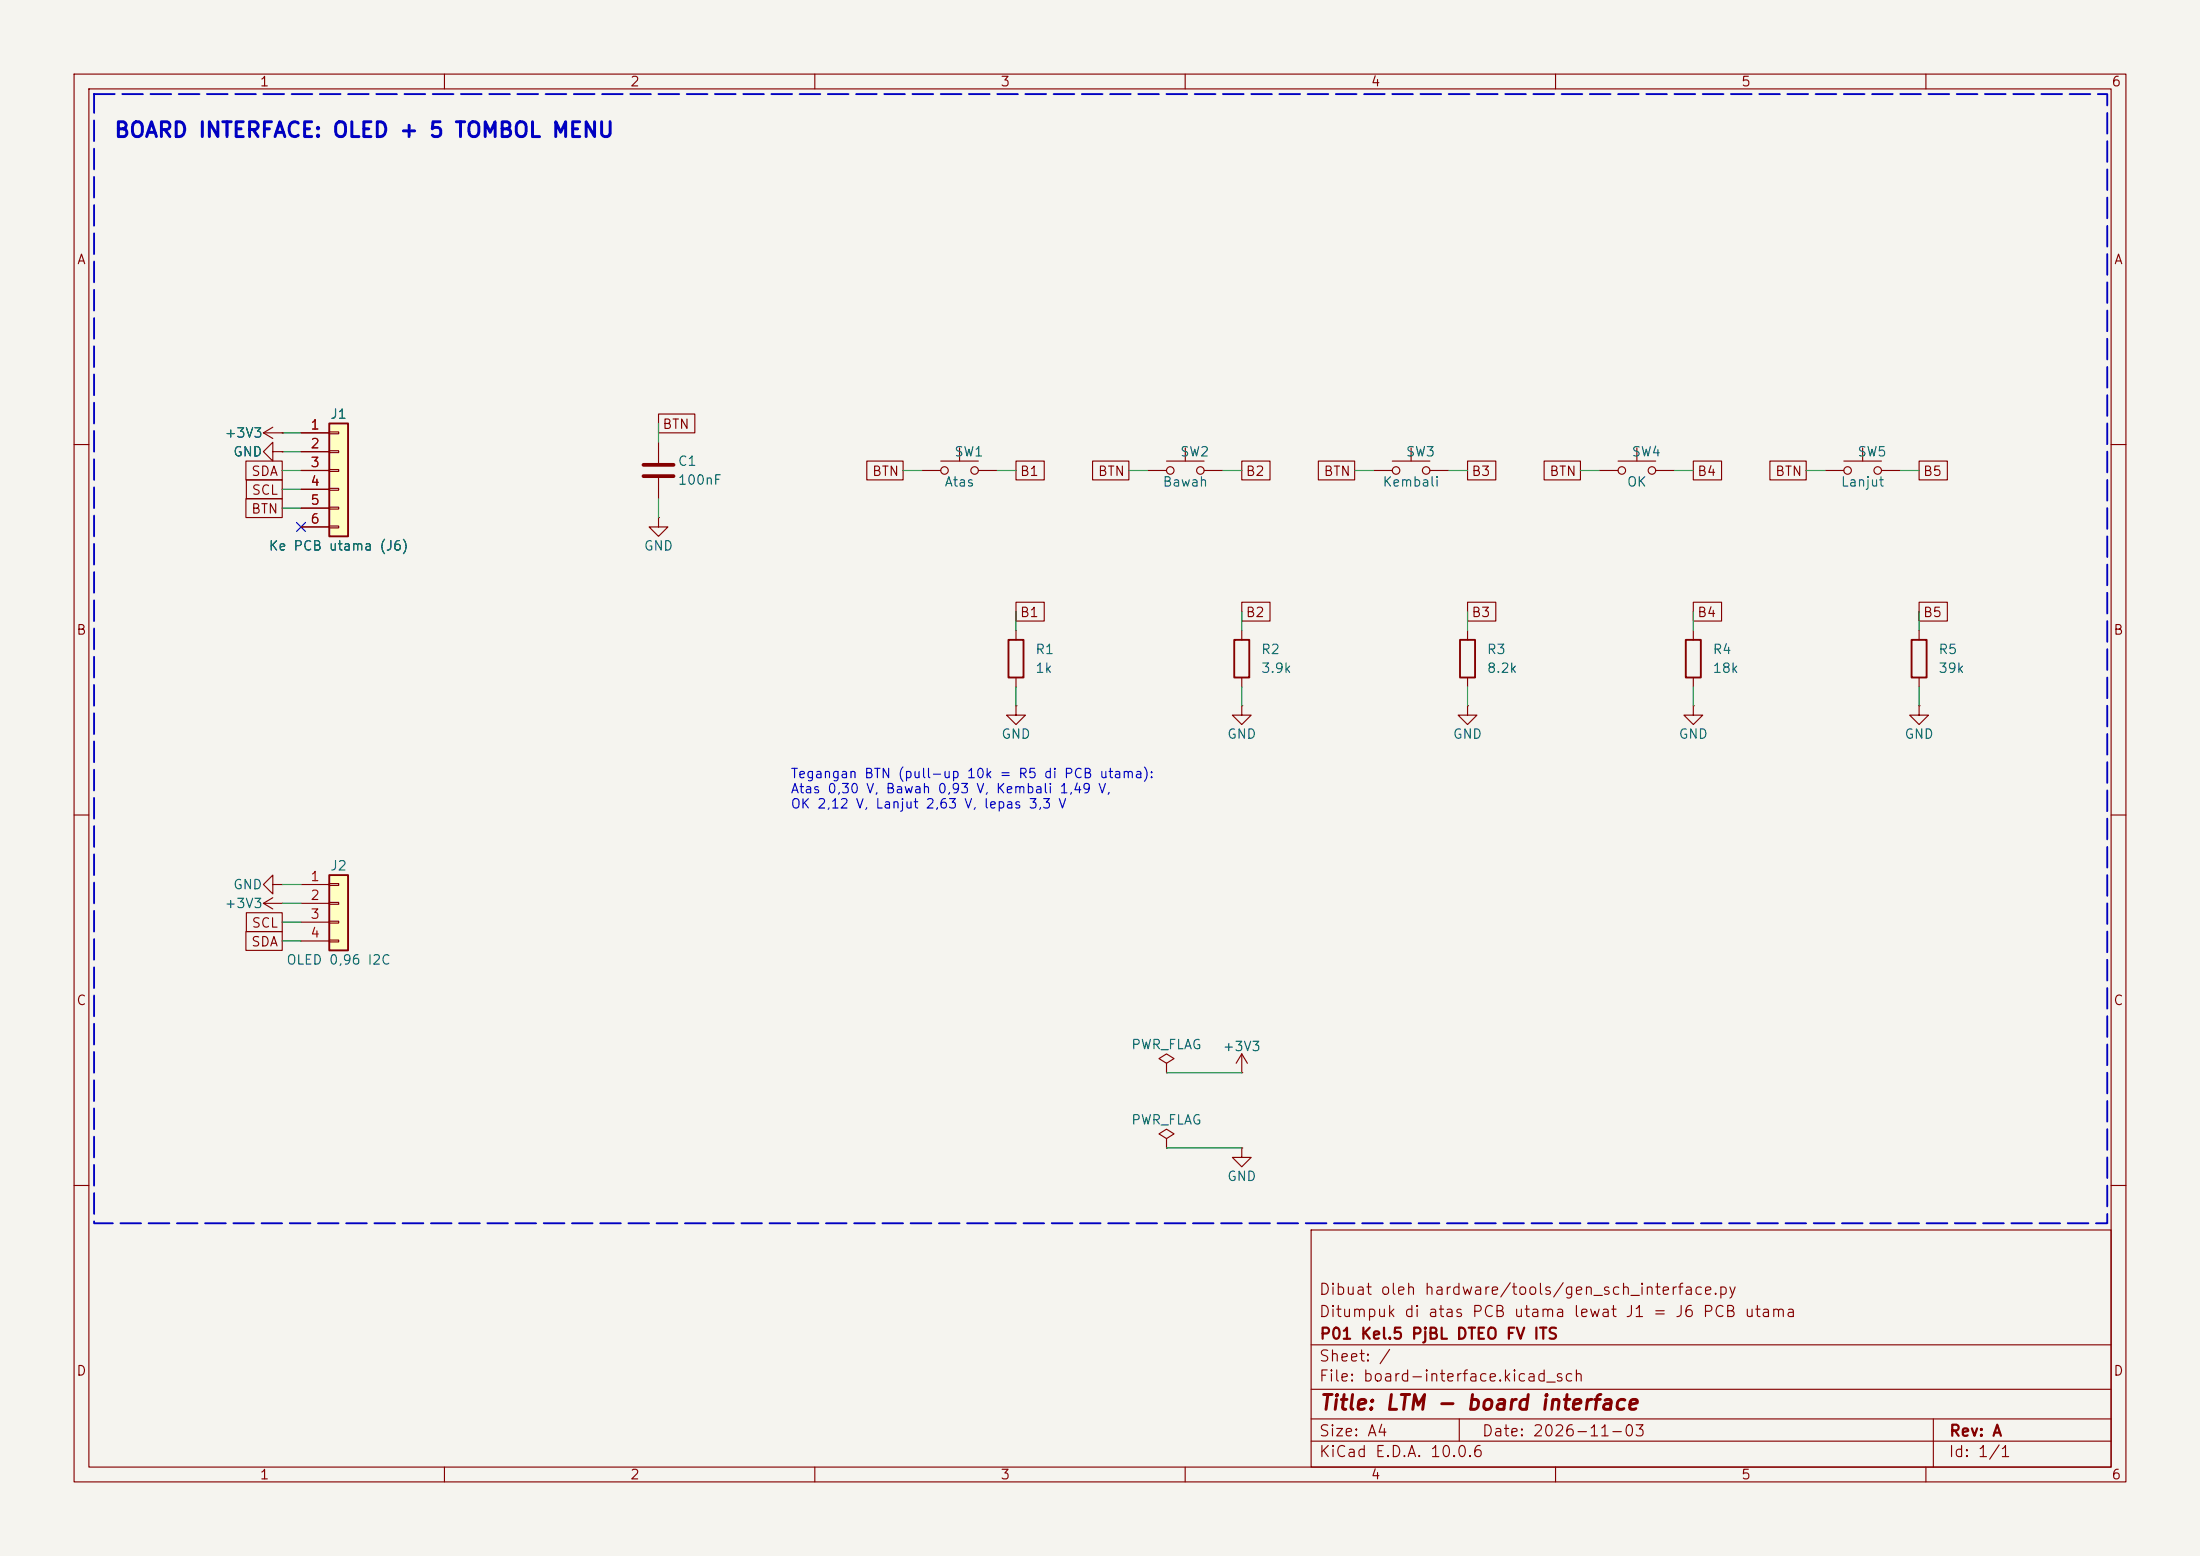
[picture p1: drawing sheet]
(kicad_sch
 (version 20260306)
 (generator "eeschema")
 (generator_version "10.0")
 (paper "A4")
 (title_block
  (title "LTM - board interface")
  (date "2026-11-03")
  (rev "A")
  (company "P01 Kel.5 PjBL DTEO FV ITS")
  (comment 1 "Ditumpuk di atas PCB utama lewat J1 = J6 PCB utama")
  (comment 2 "Dibuat oleh hardware/tools/gen_sch_interface.py"))
 (lib_symbols
(symbol "Connector_Generic:Conn_01x04"
  (pin_names
   (offset 1.016) (hide yes))
  (exclude_from_sim no)
  (in_bom yes)
  (on_board yes)
  (in_pos_files yes)
  (duplicate_pin_numbers_are_jumpers no)
  (property "Reference" "J" (at 0 5.08 0) (show_name no) (do_not_autoplace no) (effects (font (size 1.27 1.27))))
  (property "Value" "Conn_01x04" (at 0 -7.62 0) (show_name no) (do_not_autoplace no) (effects (font (size 1.27 1.27))))
  (property "Footprint" "" (at 0 0 0) (show_name no) (do_not_autoplace no) (hide yes) (effects (font (size 1.27 1.27))))
  (property "Datasheet" "" (at 0 0 0) (show_name no) (do_not_autoplace no) (hide yes) (effects (font (size 1.27 1.27))))
  (property "Description" "Generic connector, single row, 01x04, script generated (kicad-library-utils/schlib/autogen/connector/)" (at 0 0 0) (show_name no) (do_not_autoplace no) (hide yes) (effects (font (size 1.27 1.27))))
  (symbol "Conn_01x04_1_1"
   (rectangle (start -1.27 3.81) (end 1.27 -6.35) (stroke (width 0.254) (type default)) (fill (type background)))
   (rectangle (start -1.27 2.667) (end 0 2.413) (stroke (width 0.1524) (type default)) (fill (type none)))
   (rectangle (start -1.27 0.127) (end 0 -0.127) (stroke (width 0.1524) (type default)) (fill (type none)))
   (rectangle (start -1.27 -2.413) (end 0 -2.667) (stroke (width 0.1524) (type default)) (fill (type none)))
   (rectangle (start -1.27 -4.953) (end 0 -5.207) (stroke (width 0.1524) (type default)) (fill (type none)))
   (pin passive line (at -5.08 2.54 0) (length 3.81) (name "Pin_1" (effects (font (size 1.27 1.27)))) (number "1" (effects (font (size 1.27 1.27)))))
   (pin passive line (at -5.08 0 0) (length 3.81) (name "Pin_2" (effects (font (size 1.27 1.27)))) (number "2" (effects (font (size 1.27 1.27)))))
   (pin passive line (at -5.08 -2.54 0) (length 3.81) (name "Pin_3" (effects (font (size 1.27 1.27)))) (number "3" (effects (font (size 1.27 1.27)))))
   (pin passive line (at -5.08 -5.08 0) (length 3.81) (name "Pin_4" (effects (font (size 1.27 1.27)))) (number "4" (effects (font (size 1.27 1.27))))))
  (embedded_fonts no))
(symbol "Connector_Generic:Conn_01x06"
  (pin_names
   (offset 1.016) (hide yes))
  (exclude_from_sim no)
  (in_bom yes)
  (on_board yes)
  (in_pos_files yes)
  (duplicate_pin_numbers_are_jumpers no)
  (property "Reference" "J" (at 0 7.62 0) (show_name no) (do_not_autoplace no) (effects (font (size 1.27 1.27))))
  (property "Value" "Conn_01x06" (at 0 -10.16 0) (show_name no) (do_not_autoplace no) (effects (font (size 1.27 1.27))))
  (property "Footprint" "" (at 0 0 0) (show_name no) (do_not_autoplace no) (hide yes) (effects (font (size 1.27 1.27))))
  (property "Datasheet" "" (at 0 0 0) (show_name no) (do_not_autoplace no) (hide yes) (effects (font (size 1.27 1.27))))
  (property "Description" "Generic connector, single row, 01x06, script generated (kicad-library-utils/schlib/autogen/connector/)" (at 0 0 0) (show_name no) (do_not_autoplace no) (hide yes) (effects (font (size 1.27 1.27))))
  (symbol "Conn_01x06_1_1"
   (rectangle (start -1.27 6.35) (end 1.27 -8.89) (stroke (width 0.254) (type default)) (fill (type background)))
   (rectangle (start -1.27 5.207) (end 0 4.953) (stroke (width 0.1524) (type default)) (fill (type none)))
   (rectangle (start -1.27 2.667) (end 0 2.413) (stroke (width 0.1524) (type default)) (fill (type none)))
   (rectangle (start -1.27 0.127) (end 0 -0.127) (stroke (width 0.1524) (type default)) (fill (type none)))
   (rectangle (start -1.27 -2.413) (end 0 -2.667) (stroke (width 0.1524) (type default)) (fill (type none)))
   (rectangle (start -1.27 -4.953) (end 0 -5.207) (stroke (width 0.1524) (type default)) (fill (type none)))
   (rectangle (start -1.27 -7.493) (end 0 -7.747) (stroke (width 0.1524) (type default)) (fill (type none)))
   (pin passive line (at -5.08 5.08 0) (length 3.81) (name "Pin_1" (effects (font (size 1.27 1.27)))) (number "1" (effects (font (size 1.27 1.27)))))
   (pin passive line (at -5.08 2.54 0) (length 3.81) (name "Pin_2" (effects (font (size 1.27 1.27)))) (number "2" (effects (font (size 1.27 1.27)))))
   (pin passive line (at -5.08 0 0) (length 3.81) (name "Pin_3" (effects (font (size 1.27 1.27)))) (number "3" (effects (font (size 1.27 1.27)))))
   (pin passive line (at -5.08 -2.54 0) (length 3.81) (name "Pin_4" (effects (font (size 1.27 1.27)))) (number "4" (effects (font (size 1.27 1.27)))))
   (pin passive line (at -5.08 -5.08 0) (length 3.81) (name "Pin_5" (effects (font (size 1.27 1.27)))) (number "5" (effects (font (size 1.27 1.27)))))
   (pin passive line (at -5.08 -7.62 0) (length 3.81) (name "Pin_6" (effects (font (size 1.27 1.27)))) (number "6" (effects (font (size 1.27 1.27))))))
  (embedded_fonts no))
(symbol "Device:C"
  (pin_numbers (hide yes))
  (pin_names
   (offset 0.254))
  (exclude_from_sim no)
  (in_bom yes)
  (on_board yes)
  (in_pos_files yes)
  (duplicate_pin_numbers_are_jumpers no)
  (property "Reference" "C" (at 0.635 2.54 0) (show_name no) (do_not_autoplace no) (effects (font (size 1.27 1.27)) (justify left)))
  (property "Value" "C" (at 0.635 -2.54 0) (show_name no) (do_not_autoplace no) (effects (font (size 1.27 1.27)) (justify left)))
  (property "Footprint" "" (at 0.9652 -3.81 0) (show_name no) (do_not_autoplace no) (hide yes) (effects (font (size 1.27 1.27))))
  (property "Datasheet" "" (at 0 0 0) (show_name no) (do_not_autoplace no) (hide yes) (effects (font (size 1.27 1.27))))
  (property "Description" "Unpolarized capacitor" (at 0 0 0) (show_name no) (do_not_autoplace no) (hide yes) (effects (font (size 1.27 1.27))))
  (symbol "C_0_1"
   (polyline (pts (xy -2.032 0.762) (xy 2.032 0.762)) (stroke (width 0.508) (type default)) (fill (type none)))
   (polyline (pts (xy -2.032 -0.762) (xy 2.032 -0.762)) (stroke (width 0.508) (type default)) (fill (type none))))
  (symbol "C_1_1"
   (pin passive line (at 0 3.81 270) (length 2.794) (name "" (effects (font (size 1.27 1.27)))) (number "1" (effects (font (size 1.27 1.27)))))
   (pin passive line (at 0 -3.81 90) (length 2.794) (name "" (effects (font (size 1.27 1.27)))) (number "2" (effects (font (size 1.27 1.27))))))
  (embedded_fonts no))
(symbol "Device:R"
  (pin_numbers (hide yes))
  (pin_names
   (offset 0))
  (exclude_from_sim no)
  (in_bom yes)
  (on_board yes)
  (in_pos_files yes)
  (duplicate_pin_numbers_are_jumpers no)
  (property "Reference" "R" (at 2.032 0 90) (show_name no) (do_not_autoplace no) (effects (font (size 1.27 1.27))))
  (property "Value" "R" (at 0 0 90) (show_name no) (do_not_autoplace no) (effects (font (size 1.27 1.27))))
  (property "Footprint" "" (at -1.778 0 90) (show_name no) (do_not_autoplace no) (hide yes) (effects (font (size 1.27 1.27))))
  (property "Datasheet" "" (at 0 0 0) (show_name no) (do_not_autoplace no) (hide yes) (effects (font (size 1.27 1.27))))
  (property "Description" "Resistor" (at 0 0 0) (show_name no) (do_not_autoplace no) (hide yes) (effects (font (size 1.27 1.27))))
  (symbol "R_0_1"
   (rectangle (start -1.016 -2.54) (end 1.016 2.54) (stroke (width 0.254) (type default)) (fill (type none))))
  (symbol "R_1_1"
   (pin passive line (at 0 3.81 270) (length 1.27) (name "" (effects (font (size 1.27 1.27)))) (number "1" (effects (font (size 1.27 1.27)))))
   (pin passive line (at 0 -3.81 90) (length 1.27) (name "" (effects (font (size 1.27 1.27)))) (number "2" (effects (font (size 1.27 1.27))))))
  (embedded_fonts no))
(symbol "Switch:SW_Push"
  (pin_numbers (hide yes))
  (pin_names
   (offset 1.016) (hide yes))
  (exclude_from_sim no)
  (in_bom yes)
  (on_board yes)
  (in_pos_files yes)
  (duplicate_pin_numbers_are_jumpers no)
  (property "Reference" "SW" (at 1.27 2.54 0) (show_name no) (do_not_autoplace no) (effects (font (size 1.27 1.27)) (justify left)))
  (property "Value" "SW_Push" (at 0 -1.524 0) (show_name no) (do_not_autoplace no) (effects (font (size 1.27 1.27))))
  (property "Footprint" "" (at 0 5.08 0) (show_name no) (do_not_autoplace no) (hide yes) (effects (font (size 1.27 1.27))))
  (property "Datasheet" "" (at 0 5.08 0) (show_name no) (do_not_autoplace no) (hide yes) (effects (font (size 1.27 1.27))))
  (property "Description" "Push button switch, generic, two pins" (at 0 0 0) (show_name no) (do_not_autoplace no) (hide yes) (effects (font (size 1.27 1.27))))
  (symbol "SW_Push_0_1"
   (circle (center -2.032 0) (radius 0.508) (stroke (width 0) (type default)) (fill (type none)))
   (polyline (pts (xy 0 1.27) (xy 0 3.048)) (stroke (width 0) (type default)) (fill (type none)))
   (circle (center 2.032 0) (radius 0.508) (stroke (width 0) (type default)) (fill (type none)))
   (polyline (pts (xy 2.54 1.27) (xy -2.54 1.27)) (stroke (width 0) (type default)) (fill (type none)))
   (pin passive line (at -5.08 0 0) (length 2.54) (name "1" (effects (font (size 1.27 1.27)))) (number "1" (effects (font (size 1.27 1.27)))))
   (pin passive line (at 5.08 0 180) (length 2.54) (name "2" (effects (font (size 1.27 1.27)))) (number "2" (effects (font (size 1.27 1.27))))))
  (embedded_fonts no))
(symbol "power:+3V3"
  (power global)
  (pin_numbers (hide yes))
  (pin_names
   (offset 0) (hide yes))
  (exclude_from_sim no)
  (in_bom yes)
  (on_board yes)
  (in_pos_files yes)
  (duplicate_pin_numbers_are_jumpers no)
  (property "Reference" "#PWR" (at 0 -3.81 0) (show_name no) (do_not_autoplace no) (hide yes) (effects (font (size 1.27 1.27))))
  (property "Value" "+3V3" (at 0 3.556 0) (show_name no) (do_not_autoplace no) (effects (font (size 1.27 1.27))))
  (property "Footprint" "" (at 0 0 0) (show_name no) (do_not_autoplace no) (hide yes) (effects (font (size 1.27 1.27))))
  (property "Datasheet" "" (at 0 0 0) (show_name no) (do_not_autoplace no) (hide yes) (effects (font (size 1.27 1.27))))
  (property "Description" "Power symbol creates a global label with name \"+3V3\"" (at 0 0 0) (show_name no) (do_not_autoplace no) (hide yes) (effects (font (size 1.27 1.27))))
  (symbol "+3V3_0_1"
   (polyline (pts (xy -0.762 1.27) (xy 0 2.54)) (stroke (width 0) (type default)) (fill (type none)))
   (polyline (pts (xy 0 2.54) (xy 0.762 1.27)) (stroke (width 0) (type default)) (fill (type none)))
   (polyline (pts (xy 0 0) (xy 0 2.54)) (stroke (width 0) (type default)) (fill (type none))))
  (symbol "+3V3_1_1"
   (pin power_in line (at 0 0 90) (length 0) (name "" (effects (font (size 1.27 1.27)))) (number "1" (effects (font (size 1.27 1.27))))))
  (embedded_fonts no))
(symbol "power:GND"
  (power global)
  (pin_numbers (hide yes))
  (pin_names
   (offset 0) (hide yes))
  (exclude_from_sim no)
  (in_bom yes)
  (on_board yes)
  (in_pos_files yes)
  (duplicate_pin_numbers_are_jumpers no)
  (property "Reference" "#PWR" (at 0 -6.35 0) (show_name no) (do_not_autoplace no) (hide yes) (effects (font (size 1.27 1.27))))
  (property "Value" "GND" (at 0 -3.81 0) (show_name no) (do_not_autoplace no) (effects (font (size 1.27 1.27))))
  (property "Footprint" "" (at 0 0 0) (show_name no) (do_not_autoplace no) (hide yes) (effects (font (size 1.27 1.27))))
  (property "Datasheet" "" (at 0 0 0) (show_name no) (do_not_autoplace no) (hide yes) (effects (font (size 1.27 1.27))))
  (property "Description" "Power symbol creates a global label with name \"GND\" , ground" (at 0 0 0) (show_name no) (do_not_autoplace no) (hide yes) (effects (font (size 1.27 1.27))))
  (symbol "GND_0_1"
   (polyline (pts (xy 0 0) (xy 0 -1.27) (xy 1.27 -1.27) (xy 0 -2.54) (xy -1.27 -1.27) (xy 0 -1.27)) (stroke (width 0) (type default)) (fill (type none))))
  (symbol "GND_1_1"
   (pin power_in line (at 0 0 270) (length 0) (name "" (effects (font (size 1.27 1.27)))) (number "1" (effects (font (size 1.27 1.27))))))
  (embedded_fonts no))
(symbol "power:PWR_FLAG"
  (power global)
  (pin_numbers (hide yes))
  (pin_names
   (offset 0) (hide yes))
  (exclude_from_sim no)
  (in_bom yes)
  (on_board yes)
  (in_pos_files yes)
  (duplicate_pin_numbers_are_jumpers no)
  (property "Reference" "#FLG" (at 0 1.905 0) (show_name no) (do_not_autoplace no) (hide yes) (effects (font (size 1.27 1.27))))
  (property "Value" "PWR_FLAG" (at 0 3.81 0) (show_name no) (do_not_autoplace no) (effects (font (size 1.27 1.27))))
  (property "Footprint" "" (at 0 0 0) (show_name no) (do_not_autoplace no) (hide yes) (effects (font (size 1.27 1.27))))
  (property "Datasheet" "" (at 0 0 0) (show_name no) (do_not_autoplace no) (hide yes) (effects (font (size 1.27 1.27))))
  (property "Description" "Special symbol for telling ERC where power comes from" (at 0 0 0) (show_name no) (do_not_autoplace no) (hide yes) (effects (font (size 1.27 1.27))))
  (symbol "PWR_FLAG_0_0"
   (pin power_out line (at 0 0 90) (length 0) (name "" (effects (font (size 1.27 1.27)))) (number "1" (effects (font (size 1.27 1.27))))))
  (symbol "PWR_FLAG_0_1"
   (polyline (pts (xy 0 0) (xy 0 1.27) (xy -1.016 1.905) (xy 0 2.54) (xy 1.016 1.905) (xy 0 1.27)) (stroke (width 0) (type default)) (fill (type none))))
  (embedded_fonts no)))
 (rectangle (start 12.7 12.7) (end 284.48 165.1) (stroke (width 0.254) (type dash)) (fill (type none)))
 (text "BOARD INTERFACE: OLED + 5 TOMBOL MENU" (exclude_from_sim no) (at 15.24 17.78 0) (effects (font (size 2.0 2.0) (bold yes)) (justify left)))
 (text "Tegangan BTN (pull-up 10k = R5 di PCB utama):\nAtas 0,30 V, Bawah 0,93 V, Kembali 1,49 V,\nOK 2,12 V, Lanjut 2,63 V, lepas 3,3 V" (exclude_from_sim no) (at 106.68 106.68 0) (effects (font (size 1.27 1.27)) (justify left)))
 (symbol (lib_id "Connector_Generic:Conn_01x06") (at 45.72 63.5 0) (unit 1)
  (exclude_from_sim no) (in_bom yes) (on_board yes) (dnp no)
  (property "Reference" "J1" (at 45.72 55.88 0) (effects (font (size 1.27 1.27))))
  (property "Value" "Ke PCB utama (J6)" (at 45.72 73.66 0) (effects (font (size 1.27 1.27))))
  (property "Footprint" "Connector_PinHeader_2.54mm:PinHeader_1x06_P2.54mm_Vertical" (at 45.72 63.5 0) (effects (font (size 1.27 1.27)) (hide yes)))
  (property "Datasheet" "" (at 45.72 63.5 0) (effects (font (size 1.27 1.27)) (hide yes)))
  (pin "1")
  (pin "2")
  (pin "3")
  (pin "4")
  (pin "5")
  (pin "6"))
 (symbol (lib_id "Connector_Generic:Conn_01x04") (at 45.72 121.92 0) (unit 1)
  (exclude_from_sim no) (in_bom yes) (on_board yes) (dnp no)
  (property "Reference" "J2" (at 45.72 116.84 0) (effects (font (size 1.27 1.27))))
  (property "Value" "OLED 0,96 I2C" (at 45.72 129.54 0) (effects (font (size 1.27 1.27))))
  (property "Footprint" "Connector_PinSocket_2.54mm:PinSocket_1x04_P2.54mm_Vertical" (at 45.72 121.92 0) (effects (font (size 1.27 1.27)) (hide yes)))
  (property "Datasheet" "" (at 45.72 121.92 0) (effects (font (size 1.27 1.27)) (hide yes)))
  (pin "1")
  (pin "2")
  (pin "3")
  (pin "4"))
 (symbol (lib_id "Device:C") (at 88.9 63.5 0) (unit 1)
  (exclude_from_sim no) (in_bom yes) (on_board yes) (dnp no)
  (property "Reference" "C1" (at 91.44 62.23 0) (effects (font (size 1.27 1.27)) (justify left)))
  (property "Value" "100nF" (at 91.44 64.77 0) (effects (font (size 1.27 1.27)) (justify left)))
  (property "Footprint" "Capacitor_THT:C_Disc_D5.0mm_W2.5mm_P5.00mm" (at 88.9 63.5 0) (effects (font (size 1.27 1.27)) (hide yes)))
  (property "Datasheet" "" (at 88.9 63.5 0) (effects (font (size 1.27 1.27)) (hide yes)))
  (pin "1")
  (pin "2"))
 (symbol (lib_id "Switch:SW_Push") (at 129.54 63.5 0) (unit 1)
  (exclude_from_sim no) (in_bom yes) (on_board yes) (dnp no)
  (property "Reference" "SW1" (at 130.81 60.96 0) (effects (font (size 1.27 1.27))))
  (property "Value" "Atas" (at 129.54 65.024 0) (effects (font (size 1.27 1.27))))
  (property "Footprint" "Button_Switch_THT:SW_PUSH_6mm" (at 129.54 63.5 0) (effects (font (size 1.27 1.27)) (hide yes)))
  (property "Datasheet" "" (at 129.54 63.5 0) (effects (font (size 1.27 1.27)) (hide yes)))
  (pin "1")
  (pin "2"))
 (symbol (lib_id "Device:R") (at 137.16 88.9 0) (unit 1)
  (exclude_from_sim no) (in_bom yes) (on_board yes) (dnp no)
  (property "Reference" "R1" (at 139.7 87.63 0) (effects (font (size 1.27 1.27)) (justify left)))
  (property "Value" "1k" (at 139.7 90.17 0) (effects (font (size 1.27 1.27)) (justify left)))
  (property "Footprint" "Resistor_THT:R_Axial_DIN0207_L6.3mm_D2.5mm_P7.62mm_Horizontal" (at 137.16 88.9 0) (effects (font (size 1.27 1.27)) (hide yes)))
  (property "Datasheet" "" (at 137.16 88.9 0) (effects (font (size 1.27 1.27)) (hide yes)))
  (pin "1")
  (pin "2"))
 (symbol (lib_id "Switch:SW_Push") (at 160.02 63.5 0) (unit 1)
  (exclude_from_sim no) (in_bom yes) (on_board yes) (dnp no)
  (property "Reference" "SW2" (at 161.29 60.96 0) (effects (font (size 1.27 1.27))))
  (property "Value" "Bawah" (at 160.02 65.024 0) (effects (font (size 1.27 1.27))))
  (property "Footprint" "Button_Switch_THT:SW_PUSH_6mm" (at 160.02 63.5 0) (effects (font (size 1.27 1.27)) (hide yes)))
  (property "Datasheet" "" (at 160.02 63.5 0) (effects (font (size 1.27 1.27)) (hide yes)))
  (pin "1")
  (pin "2"))
 (symbol (lib_id "Device:R") (at 167.64 88.9 0) (unit 1)
  (exclude_from_sim no) (in_bom yes) (on_board yes) (dnp no)
  (property "Reference" "R2" (at 170.18 87.63 0) (effects (font (size 1.27 1.27)) (justify left)))
  (property "Value" "3.9k" (at 170.18 90.17 0) (effects (font (size 1.27 1.27)) (justify left)))
  (property "Footprint" "Resistor_THT:R_Axial_DIN0207_L6.3mm_D2.5mm_P7.62mm_Horizontal" (at 167.64 88.9 0) (effects (font (size 1.27 1.27)) (hide yes)))
  (property "Datasheet" "" (at 167.64 88.9 0) (effects (font (size 1.27 1.27)) (hide yes)))
  (pin "1")
  (pin "2"))
 (symbol (lib_id "Switch:SW_Push") (at 190.5 63.5 0) (unit 1)
  (exclude_from_sim no) (in_bom yes) (on_board yes) (dnp no)
  (property "Reference" "SW3" (at 191.77 60.96 0) (effects (font (size 1.27 1.27))))
  (property "Value" "Kembali" (at 190.5 65.024 0) (effects (font (size 1.27 1.27))))
  (property "Footprint" "Button_Switch_THT:SW_PUSH_6mm" (at 190.5 63.5 0) (effects (font (size 1.27 1.27)) (hide yes)))
  (property "Datasheet" "" (at 190.5 63.5 0) (effects (font (size 1.27 1.27)) (hide yes)))
  (pin "1")
  (pin "2"))
 (symbol (lib_id "Device:R") (at 198.12 88.9 0) (unit 1)
  (exclude_from_sim no) (in_bom yes) (on_board yes) (dnp no)
  (property "Reference" "R3" (at 200.66 87.63 0) (effects (font (size 1.27 1.27)) (justify left)))
  (property "Value" "8.2k" (at 200.66 90.17 0) (effects (font (size 1.27 1.27)) (justify left)))
  (property "Footprint" "Resistor_THT:R_Axial_DIN0207_L6.3mm_D2.5mm_P7.62mm_Horizontal" (at 198.12 88.9 0) (effects (font (size 1.27 1.27)) (hide yes)))
  (property "Datasheet" "" (at 198.12 88.9 0) (effects (font (size 1.27 1.27)) (hide yes)))
  (pin "1")
  (pin "2"))
 (symbol (lib_id "Switch:SW_Push") (at 220.98 63.5 0) (unit 1)
  (exclude_from_sim no) (in_bom yes) (on_board yes) (dnp no)
  (property "Reference" "SW4" (at 222.25 60.96 0) (effects (font (size 1.27 1.27))))
  (property "Value" "OK" (at 220.98 65.024 0) (effects (font (size 1.27 1.27))))
  (property "Footprint" "Button_Switch_THT:SW_PUSH_6mm" (at 220.98 63.5 0) (effects (font (size 1.27 1.27)) (hide yes)))
  (property "Datasheet" "" (at 220.98 63.5 0) (effects (font (size 1.27 1.27)) (hide yes)))
  (pin "1")
  (pin "2"))
 (symbol (lib_id "Device:R") (at 228.6 88.9 0) (unit 1)
  (exclude_from_sim no) (in_bom yes) (on_board yes) (dnp no)
  (property "Reference" "R4" (at 231.14 87.63 0) (effects (font (size 1.27 1.27)) (justify left)))
  (property "Value" "18k" (at 231.14 90.17 0) (effects (font (size 1.27 1.27)) (justify left)))
  (property "Footprint" "Resistor_THT:R_Axial_DIN0207_L6.3mm_D2.5mm_P7.62mm_Horizontal" (at 228.6 88.9 0) (effects (font (size 1.27 1.27)) (hide yes)))
  (property "Datasheet" "" (at 228.6 88.9 0) (effects (font (size 1.27 1.27)) (hide yes)))
  (pin "1")
  (pin "2"))
 (symbol (lib_id "Switch:SW_Push") (at 251.46 63.5 0) (unit 1)
  (exclude_from_sim no) (in_bom yes) (on_board yes) (dnp no)
  (property "Reference" "SW5" (at 252.73 60.96 0) (effects (font (size 1.27 1.27))))
  (property "Value" "Lanjut" (at 251.46 65.024 0) (effects (font (size 1.27 1.27))))
  (property "Footprint" "Button_Switch_THT:SW_PUSH_6mm" (at 251.46 63.5 0) (effects (font (size 1.27 1.27)) (hide yes)))
  (property "Datasheet" "" (at 251.46 63.5 0) (effects (font (size 1.27 1.27)) (hide yes)))
  (pin "1")
  (pin "2"))
 (symbol (lib_id "Device:R") (at 259.08 88.9 0) (unit 1)
  (exclude_from_sim no) (in_bom yes) (on_board yes) (dnp no)
  (property "Reference" "R5" (at 261.62 87.63 0) (effects (font (size 1.27 1.27)) (justify left)))
  (property "Value" "39k" (at 261.62 90.17 0) (effects (font (size 1.27 1.27)) (justify left)))
  (property "Footprint" "Resistor_THT:R_Axial_DIN0207_L6.3mm_D2.5mm_P7.62mm_Horizontal" (at 259.08 88.9 0) (effects (font (size 1.27 1.27)) (hide yes)))
  (property "Datasheet" "" (at 259.08 88.9 0) (effects (font (size 1.27 1.27)) (hide yes)))
  (pin "1")
  (pin "2"))
 (symbol (lib_id "power:+3V3") (at 38.1 58.42 90) (unit 1)
  (exclude_from_sim no) (in_bom yes) (on_board yes) (dnp no)
  (property "Reference" "#PWR001" (at 32.9 58.42 90.0) (effects (font (size 1.27 1.27)) (hide yes)))
  (property "Value" "+3V3" (at 32.9 58.42 90.0) (effects (font (size 1.27 1.27))))
  (property "Footprint" "" (at 38.1 58.42 0) (effects (font (size 1.27 1.27)) (hide yes)))
  (property "Datasheet" "" (at 38.1 58.42 0) (effects (font (size 1.27 1.27)) (hide yes)))
  (pin "1"))
 (symbol (lib_id "power:GND") (at 38.1 60.96 270) (unit 1)
  (exclude_from_sim no) (in_bom yes) (on_board yes) (dnp no)
  (property "Reference" "#PWR002" (at 33.45 60.96 270.0) (effects (font (size 1.27 1.27)) (hide yes)))
  (property "Value" "GND" (at 33.45 60.96 270.0) (effects (font (size 1.27 1.27))))
  (property "Footprint" "" (at 38.1 60.96 0) (effects (font (size 1.27 1.27)) (hide yes)))
  (property "Datasheet" "" (at 38.1 60.96 0) (effects (font (size 1.27 1.27)) (hide yes)))
  (pin "1"))
 (symbol (lib_id "power:GND") (at 38.1 119.38 270) (unit 1)
  (exclude_from_sim no) (in_bom yes) (on_board yes) (dnp no)
  (property "Reference" "#PWR003" (at 33.45 119.38 270.0) (effects (font (size 1.27 1.27)) (hide yes)))
  (property "Value" "GND" (at 33.45 119.38 270.0) (effects (font (size 1.27 1.27))))
  (property "Footprint" "" (at 38.1 119.38 0) (effects (font (size 1.27 1.27)) (hide yes)))
  (property "Datasheet" "" (at 38.1 119.38 0) (effects (font (size 1.27 1.27)) (hide yes)))
  (pin "1"))
 (symbol (lib_id "power:+3V3") (at 38.1 121.92 90) (unit 1)
  (exclude_from_sim no) (in_bom yes) (on_board yes) (dnp no)
  (property "Reference" "#PWR004" (at 32.9 121.92 90.0) (effects (font (size 1.27 1.27)) (hide yes)))
  (property "Value" "+3V3" (at 32.9 121.92 90.0) (effects (font (size 1.27 1.27))))
  (property "Footprint" "" (at 38.1 121.92 0) (effects (font (size 1.27 1.27)) (hide yes)))
  (property "Datasheet" "" (at 38.1 121.92 0) (effects (font (size 1.27 1.27)) (hide yes)))
  (pin "1"))
 (symbol (lib_id "power:GND") (at 88.9 69.85 0) (unit 1)
  (exclude_from_sim no) (in_bom yes) (on_board yes) (dnp no)
  (property "Reference" "#PWR005" (at 88.9 76.2 0) (effects (font (size 1.27 1.27)) (hide yes)))
  (property "Value" "GND" (at 88.9 73.66 0) (effects (font (size 1.27 1.27))))
  (property "Footprint" "" (at 88.9 69.85 0) (effects (font (size 1.27 1.27)) (hide yes)))
  (property "Datasheet" "" (at 88.9 69.85 0) (effects (font (size 1.27 1.27)) (hide yes)))
  (pin "1"))
 (symbol (lib_id "power:GND") (at 137.16 95.25 0) (unit 1)
  (exclude_from_sim no) (in_bom yes) (on_board yes) (dnp no)
  (property "Reference" "#PWR006" (at 137.16 101.6 0) (effects (font (size 1.27 1.27)) (hide yes)))
  (property "Value" "GND" (at 137.16 99.06 0) (effects (font (size 1.27 1.27))))
  (property "Footprint" "" (at 137.16 95.25 0) (effects (font (size 1.27 1.27)) (hide yes)))
  (property "Datasheet" "" (at 137.16 95.25 0) (effects (font (size 1.27 1.27)) (hide yes)))
  (pin "1"))
 (symbol (lib_id "power:GND") (at 167.64 95.25 0) (unit 1)
  (exclude_from_sim no) (in_bom yes) (on_board yes) (dnp no)
  (property "Reference" "#PWR007" (at 167.64 101.6 0) (effects (font (size 1.27 1.27)) (hide yes)))
  (property "Value" "GND" (at 167.64 99.06 0) (effects (font (size 1.27 1.27))))
  (property "Footprint" "" (at 167.64 95.25 0) (effects (font (size 1.27 1.27)) (hide yes)))
  (property "Datasheet" "" (at 167.64 95.25 0) (effects (font (size 1.27 1.27)) (hide yes)))
  (pin "1"))
 (symbol (lib_id "power:GND") (at 198.12 95.25 0) (unit 1)
  (exclude_from_sim no) (in_bom yes) (on_board yes) (dnp no)
  (property "Reference" "#PWR008" (at 198.12 101.6 0) (effects (font (size 1.27 1.27)) (hide yes)))
  (property "Value" "GND" (at 198.12 99.06 0) (effects (font (size 1.27 1.27))))
  (property "Footprint" "" (at 198.12 95.25 0) (effects (font (size 1.27 1.27)) (hide yes)))
  (property "Datasheet" "" (at 198.12 95.25 0) (effects (font (size 1.27 1.27)) (hide yes)))
  (pin "1"))
 (symbol (lib_id "power:GND") (at 228.6 95.25 0) (unit 1)
  (exclude_from_sim no) (in_bom yes) (on_board yes) (dnp no)
  (property "Reference" "#PWR009" (at 228.6 101.6 0) (effects (font (size 1.27 1.27)) (hide yes)))
  (property "Value" "GND" (at 228.6 99.06 0) (effects (font (size 1.27 1.27))))
  (property "Footprint" "" (at 228.6 95.25 0) (effects (font (size 1.27 1.27)) (hide yes)))
  (property "Datasheet" "" (at 228.6 95.25 0) (effects (font (size 1.27 1.27)) (hide yes)))
  (pin "1"))
 (symbol (lib_id "power:GND") (at 259.08 95.25 0) (unit 1)
  (exclude_from_sim no) (in_bom yes) (on_board yes) (dnp no)
  (property "Reference" "#PWR010" (at 259.08 101.6 0) (effects (font (size 1.27 1.27)) (hide yes)))
  (property "Value" "GND" (at 259.08 99.06 0) (effects (font (size 1.27 1.27))))
  (property "Footprint" "" (at 259.08 95.25 0) (effects (font (size 1.27 1.27)) (hide yes)))
  (property "Datasheet" "" (at 259.08 95.25 0) (effects (font (size 1.27 1.27)) (hide yes)))
  (pin "1"))
 (symbol (lib_id "power:PWR_FLAG") (at 157.48 144.78 0) (unit 1)
  (exclude_from_sim no) (in_bom yes) (on_board yes) (dnp no)
  (property "Reference" "#FLG01" (at 157.48 142.875 0) (effects (font (size 1.27 1.27)) (hide yes)))
  (property "Value" "PWR_FLAG" (at 157.48 140.97 0) (effects (font (size 1.27 1.27))))
  (property "Footprint" "" (at 157.48 144.78 0) (effects (font (size 1.27 1.27)) (hide yes)))
  (property "Datasheet" "" (at 157.48 144.78 0) (effects (font (size 1.27 1.27)) (hide yes)))
  (pin "1"))
 (symbol (lib_id "power:+3V3") (at 167.64 144.78 0) (unit 1)
  (exclude_from_sim no) (in_bom yes) (on_board yes) (dnp no)
  (property "Reference" "#PWR011" (at 167.64 148.59 0) (effects (font (size 1.27 1.27)) (hide yes)))
  (property "Value" "+3V3" (at 167.64 141.224 0) (effects (font (size 1.27 1.27))))
  (property "Footprint" "" (at 167.64 144.78 0) (effects (font (size 1.27 1.27)) (hide yes)))
  (property "Datasheet" "" (at 167.64 144.78 0) (effects (font (size 1.27 1.27)) (hide yes)))
  (pin "1"))
 (symbol (lib_id "power:PWR_FLAG") (at 157.48 154.94 0) (unit 1)
  (exclude_from_sim no) (in_bom yes) (on_board yes) (dnp no)
  (property "Reference" "#FLG02" (at 157.48 153.035 0) (effects (font (size 1.27 1.27)) (hide yes)))
  (property "Value" "PWR_FLAG" (at 157.48 151.13 0) (effects (font (size 1.27 1.27))))
  (property "Footprint" "" (at 157.48 154.94 0) (effects (font (size 1.27 1.27)) (hide yes)))
  (property "Datasheet" "" (at 157.48 154.94 0) (effects (font (size 1.27 1.27)) (hide yes)))
  (pin "1"))
 (symbol (lib_id "power:GND") (at 167.64 154.94 0) (unit 1)
  (exclude_from_sim no) (in_bom yes) (on_board yes) (dnp no)
  (property "Reference" "#PWR012" (at 167.64 161.29 0) (effects (font (size 1.27 1.27)) (hide yes)))
  (property "Value" "GND" (at 167.64 158.75 0) (effects (font (size 1.27 1.27))))
  (property "Footprint" "" (at 167.64 154.94 0) (effects (font (size 1.27 1.27)) (hide yes)))
  (property "Datasheet" "" (at 167.64 154.94 0) (effects (font (size 1.27 1.27)) (hide yes)))
  (pin "1"))
 (wire (pts (xy 40.64 58.42) (xy 38.1 58.42)) (stroke (width 0) (type default)))
 (wire (pts (xy 40.64 60.96) (xy 38.1 60.96)) (stroke (width 0) (type default)))
 (wire (pts (xy 40.64 63.5) (xy 38.1 63.5)) (stroke (width 0) (type default)))
 (wire (pts (xy 40.64 66.04) (xy 38.1 66.04)) (stroke (width 0) (type default)))
 (wire (pts (xy 40.64 68.58) (xy 38.1 68.58)) (stroke (width 0) (type default)))
 (wire (pts (xy 40.64 119.38) (xy 38.1 119.38)) (stroke (width 0) (type default)))
 (wire (pts (xy 40.64 121.92) (xy 38.1 121.92)) (stroke (width 0) (type default)))
 (wire (pts (xy 40.64 124.46) (xy 38.1 124.46)) (stroke (width 0) (type default)))
 (wire (pts (xy 40.64 127) (xy 38.1 127)) (stroke (width 0) (type default)))
 (wire (pts (xy 88.9 59.69) (xy 88.9 57.15)) (stroke (width 0) (type default)))
 (wire (pts (xy 88.9 67.31) (xy 88.9 69.85)) (stroke (width 0) (type default)))
 (wire (pts (xy 124.46 63.5) (xy 121.92 63.5)) (stroke (width 0) (type default)))
 (wire (pts (xy 134.62 63.5) (xy 137.16 63.5)) (stroke (width 0) (type default)))
 (wire (pts (xy 137.16 85.09) (xy 137.16 82.55)) (stroke (width 0) (type default)))
 (wire (pts (xy 137.16 92.71) (xy 137.16 95.25)) (stroke (width 0) (type default)))
 (wire (pts (xy 154.94 63.5) (xy 152.4 63.5)) (stroke (width 0) (type default)))
 (wire (pts (xy 165.1 63.5) (xy 167.64 63.5)) (stroke (width 0) (type default)))
 (wire (pts (xy 167.64 85.09) (xy 167.64 82.55)) (stroke (width 0) (type default)))
 (wire (pts (xy 167.64 92.71) (xy 167.64 95.25)) (stroke (width 0) (type default)))
 (wire (pts (xy 185.42 63.5) (xy 182.88 63.5)) (stroke (width 0) (type default)))
 (wire (pts (xy 195.58 63.5) (xy 198.12 63.5)) (stroke (width 0) (type default)))
 (wire (pts (xy 198.12 85.09) (xy 198.12 82.55)) (stroke (width 0) (type default)))
 (wire (pts (xy 198.12 92.71) (xy 198.12 95.25)) (stroke (width 0) (type default)))
 (wire (pts (xy 215.9 63.5) (xy 213.36 63.5)) (stroke (width 0) (type default)))
 (wire (pts (xy 226.06 63.5) (xy 228.6 63.5)) (stroke (width 0) (type default)))
 (wire (pts (xy 228.6 85.09) (xy 228.6 82.55)) (stroke (width 0) (type default)))
 (wire (pts (xy 228.6 92.71) (xy 228.6 95.25)) (stroke (width 0) (type default)))
 (wire (pts (xy 246.38 63.5) (xy 243.84 63.5)) (stroke (width 0) (type default)))
 (wire (pts (xy 256.54 63.5) (xy 259.08 63.5)) (stroke (width 0) (type default)))
 (wire (pts (xy 259.08 85.09) (xy 259.08 82.55)) (stroke (width 0) (type default)))
 (wire (pts (xy 259.08 92.71) (xy 259.08 95.25)) (stroke (width 0) (type default)))
 (wire (pts (xy 157.48 144.78) (xy 167.64 144.78)) (stroke (width 0) (type default)))
 (wire (pts (xy 157.48 154.94) (xy 167.64 154.94)) (stroke (width 0) (type default)))
 (no_connect (at 40.64 71.12))
 (global_label "SDA" (shape passive) (at 38.1 63.5 180.0) (fields_autoplaced yes) (effects (font (size 1.27 1.27)) (justify right)))
 (global_label "SCL" (shape passive) (at 38.1 66.04 180.0) (fields_autoplaced yes) (effects (font (size 1.27 1.27)) (justify right)))
 (global_label "BTN" (shape passive) (at 38.1 68.58 180.0) (fields_autoplaced yes) (effects (font (size 1.27 1.27)) (justify right)))
 (global_label "SCL" (shape passive) (at 38.1 124.46 180.0) (fields_autoplaced yes) (effects (font (size 1.27 1.27)) (justify right)))
 (global_label "SDA" (shape passive) (at 38.1 127 180.0) (fields_autoplaced yes) (effects (font (size 1.27 1.27)) (justify right)))
 (global_label "BTN" (shape passive) (at 88.9 57.15 0) (fields_autoplaced yes) (effects (font (size 1.27 1.27)) (justify left)))
 (global_label "BTN" (shape passive) (at 121.92 63.5 180.0) (fields_autoplaced yes) (effects (font (size 1.27 1.27)) (justify right)))
 (global_label "B1" (shape passive) (at 137.16 63.5 0.0) (fields_autoplaced yes) (effects (font (size 1.27 1.27)) (justify left)))
 (global_label "B1" (shape passive) (at 137.16 82.55 0) (fields_autoplaced yes) (effects (font (size 1.27 1.27)) (justify left)))
 (global_label "BTN" (shape passive) (at 152.4 63.5 180.0) (fields_autoplaced yes) (effects (font (size 1.27 1.27)) (justify right)))
 (global_label "B2" (shape passive) (at 167.64 63.5 0.0) (fields_autoplaced yes) (effects (font (size 1.27 1.27)) (justify left)))
 (global_label "B2" (shape passive) (at 167.64 82.55 0) (fields_autoplaced yes) (effects (font (size 1.27 1.27)) (justify left)))
 (global_label "BTN" (shape passive) (at 182.88 63.5 180.0) (fields_autoplaced yes) (effects (font (size 1.27 1.27)) (justify right)))
 (global_label "B3" (shape passive) (at 198.12 63.5 0.0) (fields_autoplaced yes) (effects (font (size 1.27 1.27)) (justify left)))
 (global_label "B3" (shape passive) (at 198.12 82.55 0) (fields_autoplaced yes) (effects (font (size 1.27 1.27)) (justify left)))
 (global_label "BTN" (shape passive) (at 213.36 63.5 180.0) (fields_autoplaced yes) (effects (font (size 1.27 1.27)) (justify right)))
 (global_label "B4" (shape passive) (at 228.6 63.5 0.0) (fields_autoplaced yes) (effects (font (size 1.27 1.27)) (justify left)))
 (global_label "B4" (shape passive) (at 228.6 82.55 0) (fields_autoplaced yes) (effects (font (size 1.27 1.27)) (justify left)))
 (global_label "BTN" (shape passive) (at 243.84 63.5 180.0) (fields_autoplaced yes) (effects (font (size 1.27 1.27)) (justify right)))
 (global_label "B5" (shape passive) (at 259.08 63.5 0.0) (fields_autoplaced yes) (effects (font (size 1.27 1.27)) (justify left)))
 (global_label "B5" (shape passive) (at 259.08 82.55 0) (fields_autoplaced yes) (effects (font (size 1.27 1.27)) (justify left)))
 (sheet_instances (path "" (page "1")))
 (embedded_fonts no))
